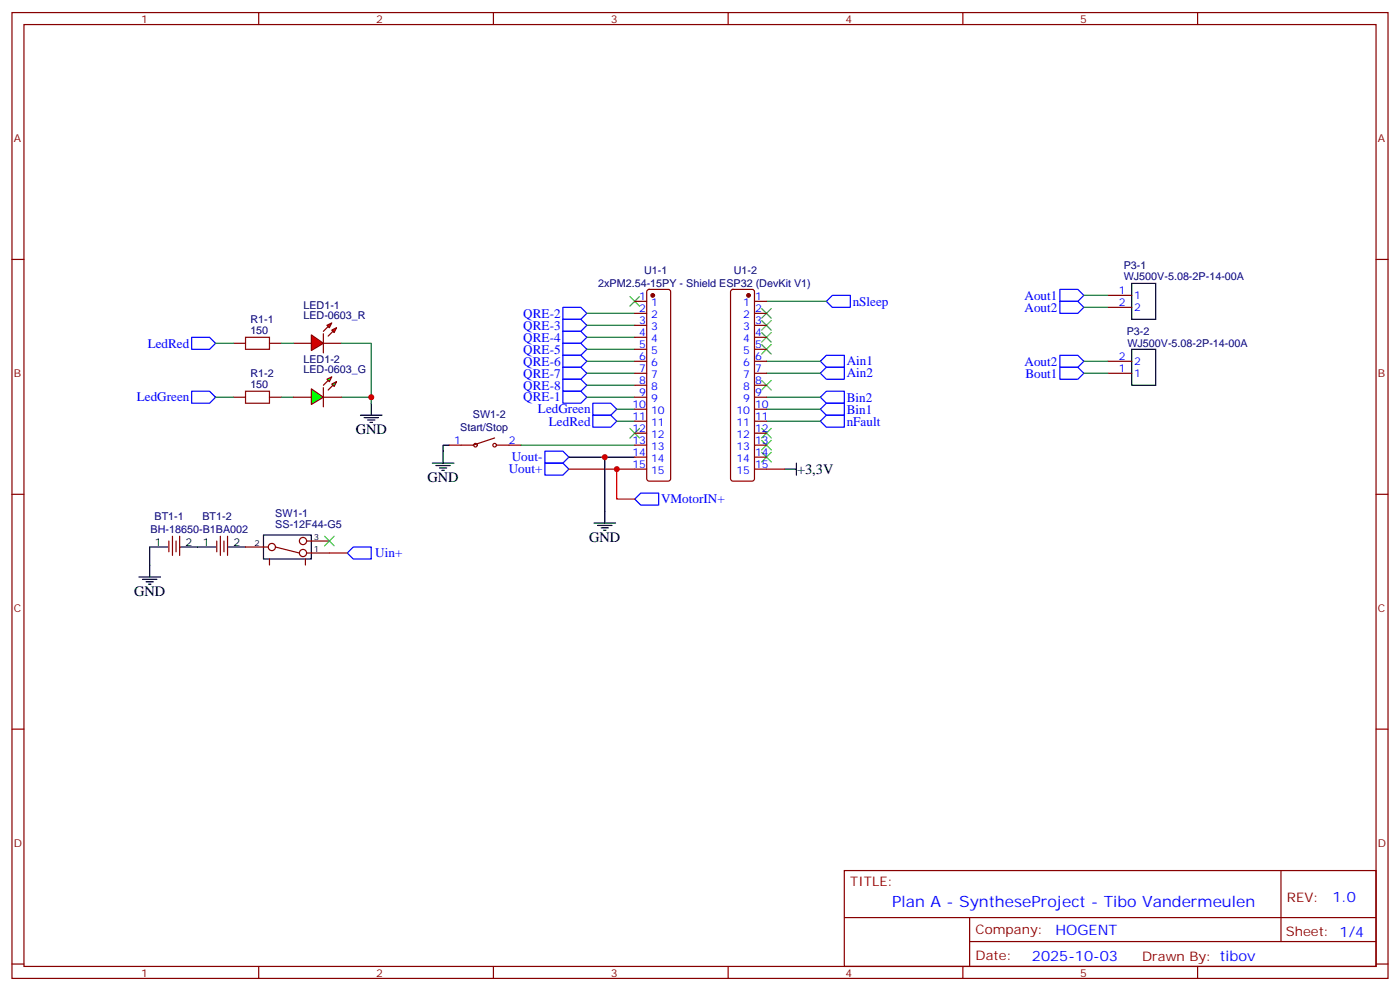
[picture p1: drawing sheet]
<svg xmlns="http://www.w3.org/2000/svg" width="412mm" height="292mm" viewBox="0 0 412 292" stroke-linecap="round" stroke-linejoin="round" font-family="sans-serif">
<g fill="none" stroke="#870000" stroke-width=".35">
<path d="M3.5 3.7h405.4v284.3h-405.4zM7.1 7.2h398.2v277.3h-398.2zM76.2 3.7v3.5M145.3 3.7v3.5M214.5 3.7v3.5M283.6 3.7v3.5M352.8 3.7v3.5M3.5 76.4h3.6M405.3 76.4h3.6M68.8 101.1h3.5M68.8 116.9h3.5M79.4 101.1h3.5"/>
<path d="M79.4 116.9h3.5M3.5 145.5h3.6M405.3 145.5h3.6M3.5 214.7h3.6M405.3 214.7h3.6M248.7 256.3h156.6v28.2h-156.6zM377.3 256.3v20.9M248.7 270.1h156.5M285.6 277.2h119.6M285.6 270.1v14.2M3.5 283.8h3.6M76.2 284.5v3.5"/>
<path d="M145.3 284.5v3.5M214.5 284.5v3.5M283.6 284.5v3.5M352.8 284.5v3.5M405.3 283.8h3.6"/>
</g>
<g fill="none" stroke="#00f" stroke-width=".35">
<path d="M165.8 90.5h5.3l1.8 1.8-1.8 1.7h-5.3zM165.8 94h5.3l1.8 1.8-1.8 1.7h-5.3zM165.8 97.5h5.3l1.8 1.8-1.8 1.8h-5.3zM243.4 88.7l1.8-1.7h5.3v3.5h-5.3zM56.4 115.2h5.3l1.8 1.7-1.8 1.8h-5.3zM165.8 101.1h5.3l1.8 1.7-1.8 1.8h-5.3zM165.8 104.6h5.3l1.8 1.8-1.8 1.7h-5.3zM165.8 108.1h5.3l1.8 1.8-1.8 1.8h-5.3zM165.8 111.7h5.3l1.8 1.7-1.8 1.8h-5.3zM165.8 115.2h5.3l1.8 1.7-1.8 1.8h-5.3zM174.6 118.7h5.3l1.8 1.8-1.8 1.7h-5.3zM241.7 106.4l1.7-1.8h5.3v3.5h-5.3z"/>
<path d="M241.7 109.9l1.7-1.8h5.3v3.6h-5.3zM241.7 116.9l1.7-1.7h5.3v3.5h-5.3zM160.5 136.3h5.3l1.8 1.8-1.8 1.8h-5.3zM160.5 132.8h5.3l1.8 1.8-1.8 1.7h-5.3zM174.6 122.2h5.3l1.8 1.8-1.8 1.8h-5.3zM241.7 120.5l1.7-1.8h5.3v3.5h-5.3zM241.7 124l1.7-1.8h5.3v3.6h-5.3zM187 146.9l1.7-1.7h5.3v3.5h-5.3z"/>
</g>
<g fill="none" stroke="#008700" stroke-width=".35">
<path d="M172.9 99.3h14.1M172.9 92.3h14.1M172.9 95.8h14.1M172.9 102.8h14.1M172.9 106.4h14.1M172.9 109.9h14.1M172.9 113.4h14.1M172.9 116.9h14.1M225.8 106.4h15.9M225.8 109.9h15.9M225.8 116.9h15.9M181.7 120.5h5.3"/>
<path d="M181.7 124h5.3M225.8 120.5h15.9M225.8 124h15.9"/>
</g>
<g fill="none" stroke="#000" stroke-width=".35">
<path d="M127.4 136.3h6.3M128.4 137.1h4.2M129.5 137.8h2.1M130.2 138.5h.7M130.5 132.8v3.5M167.6 134.6h19.4M231.1 138.1h3.5M234.6 136.3v3.6M175 154h6.3M176 154.7h4.3M177.1 155.4h2.1M177.8 156.1h.7"/>
<path d="M178.2 150.5v3.5"/>
</g>
<path d="M167.6 138.1h19.4M181.7 138.1v8.8h5.3M225.8 138.1h5.3" fill="none" stroke="#f00" stroke-width=".35"/>
<path d="M185.6 87.3l2.8 2.8M188.4 87.3l-2.8 2.8M185.6 126.1l2.8 2.8M188.4 126.1l-2.8 2.8" fill="none" stroke="#3c3" stroke-width=".35"/>
<path d="M72.3 99.3h7.1v3.5h-7.1zM72.3 115.2h7.1v3.5h-7.1z" fill="none" stroke="#a10000" stroke-width=".35"/>
<g fill="#f00" stroke="#870000" stroke-width=".35">
<path d="M91.7 98.6l3.5 2.5-3.5 2.1z"/>
<path d="M95.2 98.2v5.7z"/>
</g>
<g fill="#870000" stroke="#870000" stroke-width=".35">
<path d="M95.2 97.5l1.5-1.4z"/>
<path d="M98.1 97.5l-1.4 1.5z"/>
</g>
<g fill="#f00" stroke="#870000" stroke-width=".35">
<path d="M96.3 95.8l1.4-.7-.7 1.4z"/>
<path d="M97.7 97.2l1.4-.7-.7 1.4z"/>
</g>
<path d="M86.4 101.1h5.3M86.4 116.9h5.3M95.2 101.1h5.3M95.2 116.9h5.3M49.7 159.3v3.2M50.8 157.9v5.6M51.9 159.3v3.2M52.9 157.9v5.6M63.9 159.3v3.2M64.9 157.9v5.6M66 159.3v3.2M67 157.9v5.6" fill="none" stroke="#870000" stroke-width=".35"/>
<path d="M56.4 99.3h5.3l1.8 1.8-1.8 1.7h-5.3zM104.1 161h5.3v3.6h-5.3l-1.8-1.8z" fill="none" stroke="#00f" stroke-width=".35"/>
<path d="M63.5 116.9h5.3M63.5 101.1h5.3M82.9 116.9h3.5M82.9 101.1h3.5M100.5 101.1h8.9v17.6M100.5 116.9h8.9" fill="none" stroke="#008700" stroke-width=".35"/>
<path d="M109.4 118.7v3.5M106.2 122.2h6.3M107.2 122.9h4.3M108.3 123.6h2.1M109 124.4h.7M44.1 161h5.3M52.9 161h10.6M67 161h5.3" fill="none" stroke="#000" stroke-width=".35"/>
<g fill="#0f0" stroke="#870000" stroke-width=".35">
<path d="M97.7 113.1l1.4-.7-.7 1.4z"/>
<path d="M96.3 111.7l1.4-.8-.7 1.5z"/>
</g>
<g fill="#870000" stroke="#870000" stroke-width=".35">
<path d="M98.1 113.4l-1.4 1.4z"/>
<path d="M95.2 113.4l1.5-1.4z"/>
</g>
<path d="M95.2 114.1v5.7z" fill="#f00" stroke="#870000" stroke-width=".35"/>
<path d="M91.7 114.5l3.5 2.4-3.5 2.2z" fill="#0f0" stroke="#870000" stroke-width=".35"/>
<path d="M333.4 83.4h7v10.6h-7zM333.4 102.8h7v10.6h-7zM132.3 131.1h-1.8v1.7M178.2 134.6v15.9M77.6 157.5h14.1v7.1h-14.1zM40.9 169.9h6.4M42 170.6h4.2M43 171.3h2.2M43.7 172h.7M44.1 161v8.9" fill="none" stroke="#000" stroke-width=".35"/>
<g fill="none" stroke="#870000" stroke-width=".35">
<path d="M187 88.7h3.5M187 92.3h3.5M187 95.8h3.5M187 99.3h3.5M190.7 85.4l.5-.2h5.6l.5 .2 .3 .5v55l-.3 .5-.5 .2h-5.6l-.5-.2-.2-.5v-55zM215.4 85.4l.5-.2h5.6l.5 .2 .2 .5v55l-.2 .5-.5 .2h-5.6l-.5-.2-.2-.5v-55zM222.2 88.7h3.6M222.2 92.3h3.6M222.2 95.8h3.6M222.2 99.3h3.6M326.3 87h7.1M326.3 90.5h7.1"/>
<path d="M187 109.9h3.5M187 106.4h3.5M187 102.8h3.5M187 113.4h3.5M187 116.9h3.5M222.2 109.9h3.6M222.2 106.4h3.6M222.2 102.8h3.6M222.2 113.4h3.6M222.2 116.9h3.6M326.3 109.9h7.1M326.3 106.4h7.1"/>
<path d="M145.7 128.9l-6.4 2.2h-7M146.4 131.1h7.1M187 131.1h3.5M187 120.5h3.5M187 124h3.5M187 127.5h3.5M187 134.6h3.5M187 138.1h3.5M222.2 131.1h3.6M222.2 120.5h3.6M222.2 124h3.6M222.2 127.5h3.6"/>
<path d="M222.2 134.6h3.6M222.2 138.1h3.6M90.3 159.3h6.7M72.3 161h6.7M79.4 164.6v1.7M81.1 161l7.1 1.8M90 164.6v1.7M90.3 162.8h6.7"/>
<circle cx="140.1" cy="131.1" r=".53"/>
<circle cx="145.7" cy="131.1" r=".53"/>
<circle cx="89.3" cy="159.3" r="1.06"/>
<circle cx="80.1" cy="161" r="1.06"/>
<circle cx="89.3" cy="162.8" r="1.06"/>
</g>
<g fill="none" stroke="#3c3" stroke-width=".35">
<path d="M224.4 90.8l2.8 2.9M224.4 94.4l2.8 2.8M224.4 97.9l2.8 2.8M227.2 90.8l-2.8 2.9M227.2 94.4l-2.8 2.8M227.2 97.9l-2.8 2.8M224.4 112l2.8 2.8M224.4 101.4l2.8 2.8M227.2 112l-2.8 2.8M227.2 101.4l-2.8 2.8M224.4 126.1l2.8 2.8M224.4 129.6l2.8 2.9"/>
<path d="M224.4 133.2l2.8 2.8M227.2 126.1l-2.8 2.8M227.2 129.6l-2.8 2.9M227.2 133.2l-2.8 2.8M95.6 157.9l2.8 2.8M98.4 157.9l-2.8 2.8"/>
</g>
<path d="M97 162.8h5.3" fill="none" stroke="#f00" stroke-width=".35"/>
<path d="M225.8 88.7h17.6M319.3 87h7M319.3 90.5h7M319.3 106.4h7M319.3 109.9h7M153.5 131.1h33.5" fill="none" stroke="#008700" stroke-width=".35"/>
<path d="M312.2 85.2h5.3l1.8 1.8-1.8 1.7h-5.3zM312.2 88.7h5.3l1.8 1.8-1.8 1.8h-5.3zM312.2 104.6h5.3l1.8 1.8-1.8 1.7h-5.3zM312.2 108.1h5.3l1.8 1.8-1.8 1.8h-5.3z" fill="none" stroke="#00f" stroke-width=".35"/>
<g fill="#870000" stroke="#870000" stroke-width=".35">
<circle cx="192.3" cy="87" r=".53"/>
<circle cx="220.5" cy="87" r=".53"/>
</g>
<g fill="#c00">
<circle cx="181.7" cy="138.1" r=".88"/>
<circle cx="109.4" cy="116.9" r=".88"/>
<circle cx="178.2" cy="134.6" r=".88"/>
</g>
<text font-size="4.6" fill="#00f" x="262.8" y="266.9">Plan A - SyntheseProject - Tibo Vandermeulen</text>
<g font-size="4.2">
<text x="104.8" y="127.9">GND</text>
<text x="125.9" y="142">GND</text>
<text x="234.8" y="139.6">+3,3V</text>
<text x="173.6" y="159.6">GND</text>
<text x="39.5" y="175.5">GND</text>
</g>
<g font-size="4.2" fill="#00f">
<text x="392.5" y="265.6">1.0</text>
<text x="310.9" y="275.1">HOGENT</text>
<text x="304" y="282.9">2025-10-03</text>
</g>
<g font-size="3.9" fill="#00f">
<text x="251.2" y="90">nSleep</text>
<text x="301.8" y="88.2">Aout1</text>
<text x="154.2" y="93.5">QRE-2</text>
<text x="301.8" y="91.7">Aout2</text>
<text x="154.2" y="97">QRE-3</text>
<text x="154.2" y="100.6">QRE-4</text>
<text x="43.5" y="102.3">LedRed</text>
<text x="154.2" y="104.1">QRE-5</text>
<text x="154.2" y="107.6">QRE-6</text>
<text x="249.4" y="107.6">Ain1</text>
<text x="301.8" y="107.6">Aout2</text>
<text x="154.2" y="111.1">QRE-7</text>
<text x="249.4" y="111.1">Ain2</text>
<text x="302" y="111.1">Bout1</text>
<text x="40.3" y="118.2">LedGreen</text>
<text x="154.2" y="114.7">QRE-8</text>
<text x="154.2" y="118.2">QRE-1</text>
<text x="249.4" y="118.3">Bin2</text>
<text x="158.5" y="121.7">LedGreen</text>
<text x="161.7" y="125.3">LedRed</text>
<text x="249.4" y="121.8">Bin1</text>
<text x="249.4" y="125.4">nFault</text>
<text x="150.8" y="135.8">Uout-</text>
<text x="149.9" y="139.4">Uout+</text>
<text x="194.7" y="148.1">VMotorIN+</text>
<text x="110.5" y="164.1">Uin+</text>
</g>
<g font-size="3.9" fill="#800">
<text x="250.5" y="260.9">TITLE:</text>
<text x="379.1" y="265.6">REV:</text>
<text x="287.4" y="275.1">Company:</text>
<text x="378.7" y="275.7">Sheet: 1/4</text>
<text x="287.4" y="282.8">Date:</text>
<text x="336.4" y="282.8">Drawn By: tibov</text>
</g>
<g font-size="3.2" fill="#800">
<text x="41.6" y="6.7">1</text>
<text x="110.8" y="6.7">2</text>
<text x="179.9" y="6.7">3</text>
<text x="249.1" y="6.7">4</text>
<text x="318.2" y="6.7">5</text>
<text x="4.1" y="41.8">A</text>
<text x="405.9" y="41.8">A</text>
<text x="4.1" y="110.9">B</text>
<text x="405.9" y="110.9">B</text>
<text x="4.1" y="180.1">C</text>
<text x="405.9" y="180.1">C</text>
<text x="4.1" y="249.2">D</text>
<text x="405.9" y="249.2">D</text>
<text x="41.6" y="287.5">1</text>
<text x="110.8" y="287.5">2</text>
<text x="179.9" y="287.5">3</text>
<text x="249.1" y="287.5">4</text>
<text x="318.2" y="287.5">5</text>
</g>
<g font-size="3.2" fill="#000080">
<text x="189.7" y="80.8">U1-1</text>
<text x="216.1" y="80.8">U1-2</text>
<text x="331" y="82.4">WJ500V-5.08-2P-14-00A</text>
<text x="331" y="79.2">P3-1</text>
<text x="176.2" y="84.6">2xPM2.54-15PY - Shield ESP32 (DevKit V1)</text>
<text x="73.7" y="95.1">R1-1</text>
<text x="89.4" y="94">LED-0603_R</text>
<text x="89.4" y="90.9">LED1-1</text>
<text x="73.7" y="98.2">150</text>
<text x="331.9" y="98.7">P3-2</text>
<text x="89.4" y="106.8">LED1-2</text>
<text x="332.1" y="102.2">WJ500V-5.08-2P-14-00A</text>
<text x="73.7" y="111">R1-2</text>
<text x="89.4" y="109.9">LED-0603_G</text>
<text x="73.7" y="114.1">150</text>
<text x="139.3" y="123.1">SW1-2</text>
<text x="135.6" y="126.9">Start/Stop</text>
<text x="45.5" y="153.1">BT1-1</text>
<text x="59.6" y="153.1">BT1-2</text>
<text x="81.1" y="155.3">SS-12F44-G5</text>
<text x="81.1" y="152.1">SW1-1</text>
<text x="44.4" y="156.9">BH-18650-B1BA002</text>
</g>
<g font-size="3.2" fill="#00f">
<text x="188.3" y="88.4">1</text>
<text x="222.4" y="88.4">1</text>
<text x="329.6" y="86.6">1</text>
<text x="334.1" y="88">1</text>
<text x="188.3" y="91.9">2</text>
<text x="188.3" y="95.4">3</text>
<text x="191.8" y="90.1">1</text>
<text x="191.8" y="93.7">2</text>
<text x="218.9" y="90.1">1</text>
<text x="218.9" y="93.7">2</text>
<text x="222.4" y="91.9">2</text>
<text x="222.4" y="95.4">3</text>
<text x="329.6" y="90.1">2</text>
<text x="334.1" y="91.5">2</text>
<text x="188.3" y="99">4</text>
<text x="191.8" y="97.2">3</text>
<text x="191.8" y="100.7">4</text>
<text x="218.9" y="97.2">3</text>
<text x="218.9" y="100.7">4</text>
<text x="222.4" y="99">4</text>
<text x="188.3" y="102.5">5</text>
<text x="188.3" y="106">6</text>
<text x="191.8" y="104.2">5</text>
<text x="191.8" y="107.8">6</text>
<text x="218.9" y="104.2">5</text>
<text x="218.9" y="107.8">6</text>
<text x="222.4" y="102.5">5</text>
<text x="222.4" y="106">6</text>
<text x="329.6" y="106">2</text>
<text x="334.1" y="107.4">2</text>
<text x="188.3" y="109.5">7</text>
<text x="188.3" y="113.1">8</text>
<text x="191.8" y="111.3">7</text>
<text x="218.9" y="111.3">7</text>
<text x="222.4" y="109.5">7</text>
<text x="222.4" y="113.1">8</text>
<text x="329.6" y="109.5">1</text>
<text x="334.1" y="110.9">1</text>
<text x="188.3" y="116.6">9</text>
<text x="191.8" y="114.8">8</text>
<text x="191.8" y="118.4">9</text>
<text x="218.9" y="114.8">8</text>
<text x="218.9" y="118.4">9</text>
<text x="222.4" y="116.6">9</text>
<text x="186.3" y="120.1">10</text>
<text x="186.3" y="123.6">11</text>
<text x="191.8" y="121.9">10</text>
<text x="191.8" y="125.4">11</text>
<text x="216.9" y="121.9">10</text>
<text x="216.9" y="125.4">11</text>
<text x="222.4" y="120.1">10</text>
<text x="222.4" y="123.6">11</text>
<text x="133.8" y="130.7">1</text>
<text x="149.9" y="130.7">2</text>
<text x="186.3" y="127.2">12</text>
<text x="186.3" y="130.7">13</text>
<text x="191.8" y="128.9">12</text>
<text x="216.9" y="128.9">12</text>
<text x="222.4" y="127.2">12</text>
<text x="222.4" y="130.7">13</text>
<text x="186.3" y="134.2">14</text>
<text x="186.3" y="137.8">15</text>
<text x="191.8" y="132.5">13</text>
<text x="191.8" y="136">14</text>
<text x="216.9" y="132.5">13</text>
<text x="216.9" y="136">14</text>
<text x="222.4" y="134.2">14</text>
<text x="222.4" y="137.8">15</text>
<text x="191.8" y="139.5">15</text>
<text x="216.9" y="139.5">15</text>
</g>
<g font-size="3.2">
<text x="45.6" y="160.7">1</text>
<text x="54.7" y="160.7">2</text>
<text x="59.7" y="160.7">1</text>
<text x="68.8" y="160.7">2</text>
</g>
<g font-size="2.5">
<text x="75" y="160.7">2</text>
<text x="92.4" y="158.9">3</text>
<text x="92.4" y="162.5">1</text>
</g>
</svg>
